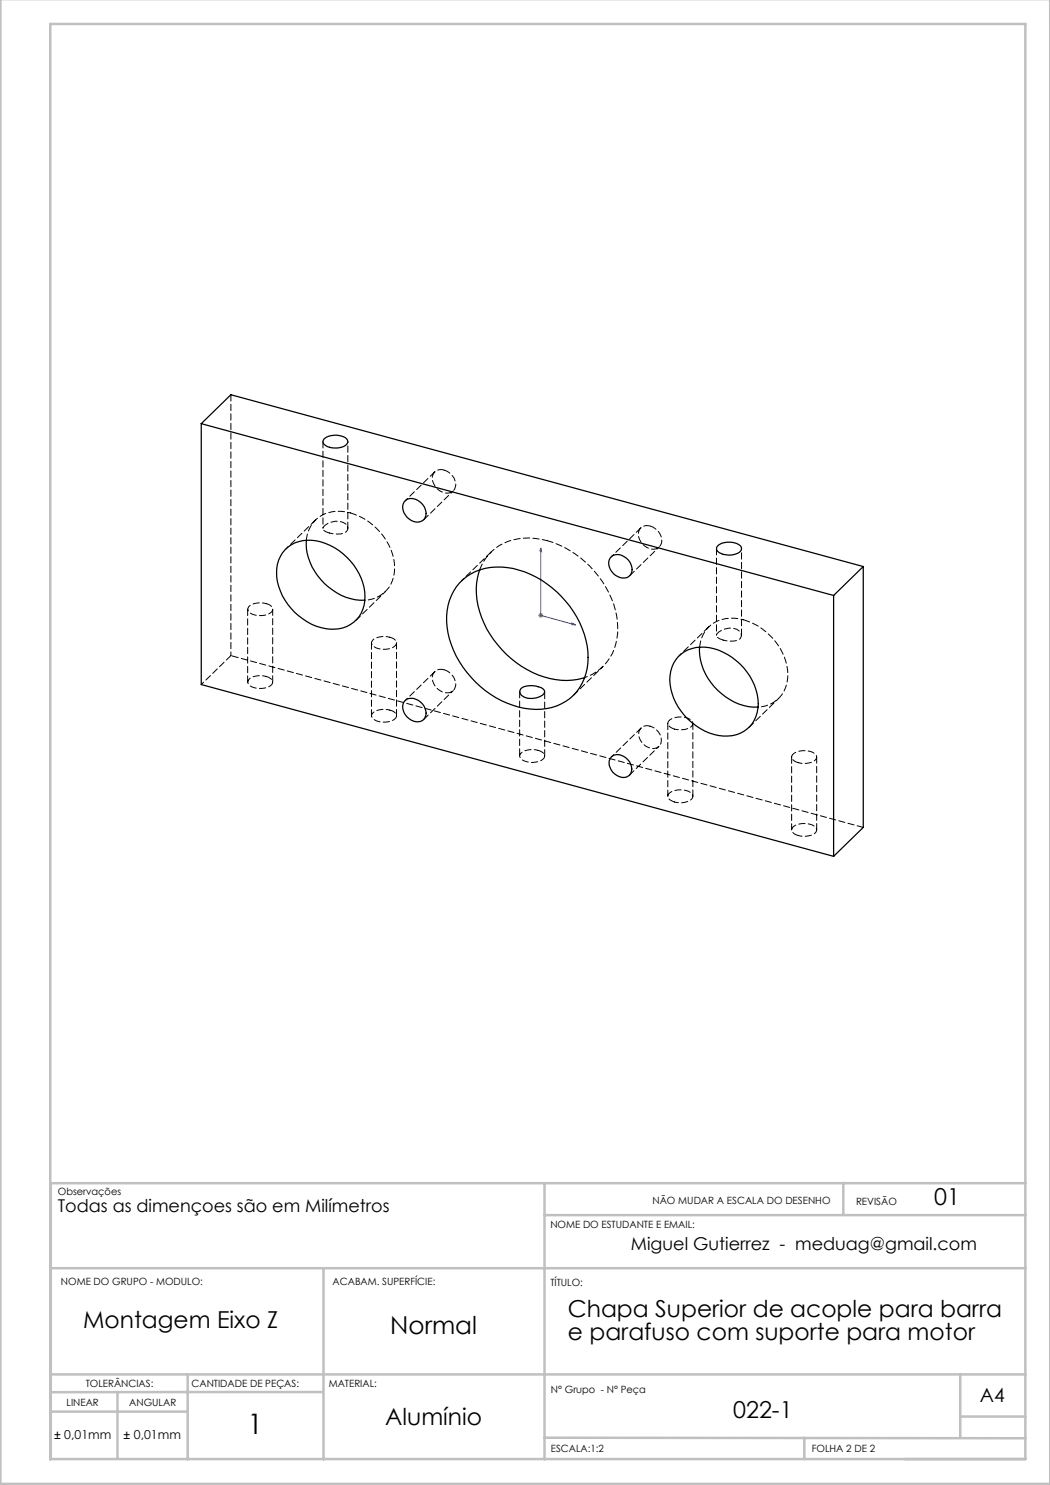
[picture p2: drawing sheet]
<svg xmlns="http://www.w3.org/2000/svg" width="210mm" height="297mm" viewBox="0 0 210 297" stroke-linecap="round" stroke-linejoin="round" font-family="sans-serif">
<path d="M108.2 109.6l.1 .7-.3-.1zM108.2 109.6v13.5l6.9 1.9M114.4 124.6l.7 .4h-.7z" fill="none" stroke="#00f" stroke-width=".2"/>
<path d="M107.6 123.1h1.1M107.8 122.7l.7 .7M108.2 122.6v1M108.5 122.7l-.7 .7" fill="none" stroke="#808080" stroke-width=".2"/>
<g fill="none" stroke="#c0c0c0" stroke-width=".5">
<path d="M.1 -.1v296.9h209.9v-296.9M10.1 4.8h195v287h-195zM108.9 236.6v55.3M168.7 236.6v6.3M205.1 236.6h-195v55.3M10.1 253.6h195M64.7 253.6v38.3M108.9 243h96.2M10.4 274.9h194.7M23.5 278.4v13.3M37.3 278.4h27.3M37.5 278.4h-27.5"/>
<path d="M37.5 274.9v17M192.1 274.8v12.7M10.2 282.3h27.3M108.9 287.5l96.2 .2M160.9 287.5v4.3M192.1 283.3h13"/>
</g>
<path d="M114.4 124.6l.7 .4h-.7zM108.2 109.6l.1 .7-.3-.1z" fill="#00f"/>
<g fill="none" stroke="#000" stroke-width=".25">
<path d="M40.3 84.7l126.4 34.4M40.3 84.7v52.2l126.4 34.4M40.3 84.7l5.9-5.8 126.4 34.4M64.8 87.8a3.5 3.5 0 0 1 4.7 .2 1.17 1.17 0 0 1-1.1 1.4 3.6 3.6 0 0 1-3.7-.8l-.1-.2zM57 110a7.2 7.2 0 0 1 8.1-1.3 12.1 12.1 0 0 1 7.9 10.6 6.3 6.3 0 0 1-7.9 6.4 12.2 12.2 0 0 1-9.8-11.2 6.4 6.4 0 0 1 1.7-4.5zM61.3 108.1a11.6 11.6 0 0 0 6 10.5 10.2 10.2 0 0 0 5.7 1.4M80.8 100.4a2.18 2.18 0 0 1 3.3 .1 2.4 2.4 0 0 1 .4 3.6 2.89 2.89 0 0 1-4-2.4zM91.9 116.6a11.3 11.3 0 0 1 11.9-2.6 19.8 19.8 0 0 1 13.8 16.3 10 10 0 0 1-8.2 11.4 17.1 17.1 0 0 1-14.3-5.3 17.8 17.8 0 0 1-5.7-14.3 10.5 10.5 0 0 1 2.5-5.5zM96 114a14.8 14.8 0 0 0 2 12.9 19 19 0 0 0 15.4 9.2 10.7 10.7 0 0 0 3.5-.6M122.3 111.3a2.81 2.81 0 0 1 4.1 2.1 1.79 1.79 0 0 1-.8 2 1.79 1.79 0 0 1-2.1-.1 2.6 2.6 0 0 1-1.2-4zM143.7 109a3.8 3.8 0 0 1 4.5 .4 1.14 1.14 0 0 1-1.1 1.4 4 4 0 0 1-3.6-.5 .78 .78 0 0 1 .2-1.3zM166.7 119.1v52.2"/>
<path d="M172.6 113.3l-5.9 5.8M172.6 113.3v52.2l-5.9 5.8M104.2 137.7a4.2 4.2 0 0 1 4.5 .2l.2 .4a1.78 1.78 0 0 1-1.7 1.3 2.81 2.81 0 0 1-3.2-1v-.5zM135.6 131.3a7.3 7.3 0 0 1 8.1-1.3 12.4 12.4 0 0 1 8 10.7 6.4 6.4 0 0 1-8 6.4 12.2 12.2 0 0 1-9.8-11.2 6.9 6.9 0 0 1 1.7-4.6zM139.9 129.4a11.9 11.9 0 0 0 11.7 12M80.8 140.3a2.35 2.35 0 0 1 3.7 .5 2.11 2.11 0 0 1-.4 3.5 2.94 2.94 0 0 1-3.3-4zM122.2 151.4a2.35 2.35 0 0 1 3.4 .6 2.05 2.05 0 0 1-.4 3.4 2.86 2.86 0 0 1-3.2-3.6z"/>
</g>
<g fill="none" stroke="#000" stroke-width=".2" stroke-dasharray="1.3 .6">
<path d="M46.2 78.9v52.2M64.6 88.3v17.4M87 94.4l-6 5.8M88.8 94a1.78 1.78 0 0 0-2 .6 1.78 1.78 0 0 0-.1 2.1 2.7 2.7 0 0 0 4 1.5 2.54 2.54 0 0 0-1-3.8l-.9-.4M61.3 108.1a6.3 6.3 0 0 1 7.8-5.7l1 .2M63.1 104l-5.9 5.8M65.9 106.6l-1.1-.5-.2-.3a1.97 1.97 0 0 1 1.7-1.4 2.71 2.71 0 0 1 3.2 .9 1.22 1.22 0 0 1-1.3 1.5l-2.3-.2M69.6 105.7v-17.4M70.1 102.6a12.3 12.3 0 0 1 8.8 11 6.2 6.2 0 0 1-5.9 6.4M84.7 104l6-5.8M96 114a9.7 9.7 0 0 1 10-6.4l3.4 .5M98.2 110.4l-5.9 5.8"/>
<path d="M109.4 108.1a20.1 20.1 0 0 1 13.9 15 11.1 11.1 0 0 1-3.2 10.6 8.6 8.6 0 0 1-3.2 1.8M125.9 115.1l6-5.7M128.2 105.6l-6 5.8M130 105.2a1.8 1.8 0 0 0-2 .6 1.8 1.8 0 0 0-.1 2.1 2.88 2.88 0 0 0 3.7 1.7 2.14 2.14 0 0 0 .1-3.2 3.7 3.7 0 0 0-1.7-1.2M143.3 109.7v17.4M46.2 131.1l-5.9 5.8M49.5 121.8v14.6M53.2 120.7a1.17 1.17 0 0 1 1.2 1.6 3.8 3.8 0 0 1-4.6 .1 .9 .9 0 0 1 .5-1.5l1.4-.3 1.5 .1M53.2 135.3l.5 .1a.97 .97 0 0 1 .8 .9 .97 .97 0 0 1-.7 1 4.1 4.1 0 0 1-4-.3 .9 .9 0 0 1 .5-1.5l1.4-.4 1.5 .2M54.5 136.4v-14.6M71.2 124.1l5.9-5.8M74.3 128.6v14.6"/>
<path d="M78 127.5a1.15 1.15 0 0 1 1.1 1.5 3.6 3.6 0 0 1-4.7-.1 1.14 1.14 0 0 1 1.1-1.4l1.5-.2 1 .2M87 134.3l-6 5.8M88.8 133.9a1.8 1.8 0 0 0-2 .6 1.8 1.8 0 0 0-.1 2.2 2.66 2.66 0 0 0 4 1.4 2.54 2.54 0 0 0-1-3.7l-.9-.5M103.9 138.3v12.9M114.7 139.1l5.9-5.8M139.9 129.4a6.3 6.3 0 0 1 7.9-5.6l.9 .2M141.7 125.4l-5.9 5.8M144.6 128l-1.1-.5-.2-.3a1.97 1.97 0 0 1 1.7-1.4 2.66 2.66 0 0 1 3.2 .9l.1 .5a1.8 1.8 0 0 1-2.2 1l-1.5-.2M148.3 127.1v-17.4M148.7 124a12.3 12.3 0 0 1 8.9 10.9 6.2 6.2 0 0 1-6 6.5M78 142a1.15 1.15 0 0 1 1.1 1.6 3.6 3.6 0 0 1-4.7-.1 1.14 1.14 0 0 1 1.1-1.4l1.5-.3 1 .2M79.3 143.2v-14.6"/>
<path d="M84.7 143.9l6-5.8M107.6 150.1l.5 .1a.97 .97 0 0 1 .8 .9 .97 .97 0 0 1-.7 1 3.9 3.9 0 0 1-4-.3 .87 .87 0 0 1-.2-.9 .87 .87 0 0 1 .7-.6l1.4-.4 1.5 .2M108.9 151.2v-12.9M125.9 155l5.9-5.7M128.2 145.6l-5.9 5.8M130 145.2a1.75 1.75 0 0 0-2 .7 1.75 1.75 0 0 0 .1 2.1 2.69 2.69 0 0 0 3.6 1.4 2.42 2.42 0 0 0-.7-3.7l-1-.5M133.6 144.7v14.5M134.9 145.8a1.4 1.4 0 0 1-1.3-1.3 3.2 3.2 0 0 1 3.6-1l.5 .2a.99 .99 0 0 1 .9 .9 .99 .99 0 0 1-.8 1l-.9 .3-1 .1-1-.2M138.6 159.2v-14.5M149.8 145.5l5.9-5.8M158.3 151.4v14.6M159.7 152.5a1.34 1.34 0 0 1-1.3-1.3 3.1 3.1 0 0 1 3.6-.9l.5 .1a.97 .97 0 0 1 .8 .9 .97 .97 0 0 1-.7 1l-1.4 .4-1.5-.2"/>
<path d="M134.9 160.4a1.34 1.34 0 0 1-1.3-1.4 3.3 3.3 0 0 1 3.6-.9l.5 .2a.99 .99 0 0 1 .9 .9 .99 .99 0 0 1-.8 1l-1.4 .3-1.5-.1M159.7 167.1a1.34 1.34 0 0 1-1.3-1.3 3.1 3.1 0 0 1 3.6-1l.5 .2a.97 .97 0 0 1 .8 .9 .97 .97 0 0 1-.7 1l-1.4 .3-1.5-.1M163.3 166v-14.6M172.6 165.5l-126.4-34.4"/>
</g>
<text font-size="5.6" x="49.5" y="286.9">1</text>
<text font-size="4.9" x="78.1" y="266.8">Normal</text>
<g font-size="4.7">
<text x="186.8" y="240.9">01</text>
<text x="113.6" y="263.5">Chapa Superior de acople para barra</text>
<text x="16.6" y="265.6">Montagem Eixo Z</text>
<text x="113.6" y="268">e parafuso com suporte para motor</text>
<text x="77.1" y="285">Alumínio</text>
<text x="146.6" y="283.7">022-1</text>
</g>
<text font-size="3.9" x="196" y="280.4">A4</text>
<g font-size="3.5">
<text x="11.6" y="242.4">Todas as dimençoes são em Milímetros</text>
<text x="126.2" y="250.1">Miguel Gutierrez - meduag@gmail.com</text>
</g>
<g font-size="2.5">
<text x="10.8" y="287.8">± 0,01mm</text>
<text x="24.7" y="287.8">± 0,01mm</text>
</g>
<g font-size="2">
<text x="11.6" y="239.1">Observações</text>
<text x="110.1" y="245.5">NOME DO ESTUDANTE E EMAIL:</text>
<text x="130.5" y="240.8">NÃO MUDAR A ESCALA DO DESENHO</text>
<text x="171.2" y="241">REVISÃO</text>
<text x="12.2" y="256.9">NOME DO GRUPO - MODULO:</text>
<text x="66.5" y="256.9">ACABAM. SUPERFÍCIE:</text>
<text x="110.1" y="257.1">TÍTULO:</text>
<text x="13.3" y="281.2">LINEAR</text>
<text x="17.1" y="277.4">TOLERÂNCIAS:</text>
<text x="25.8" y="281.2">ANGULAR</text>
<text x="38.3" y="277.4">CANTIDADE DE PEÇAS:</text>
<text x="65.8" y="277.4">MATERIAL:</text>
<text x="110.2" y="278.5">N° Grupo - N° Peça</text>
<text x="110.2" y="290.5">ESCALA:1:2</text>
<text x="162.4" y="290.4">FOLHA 2 DE 2</text>
</g>
</svg>
